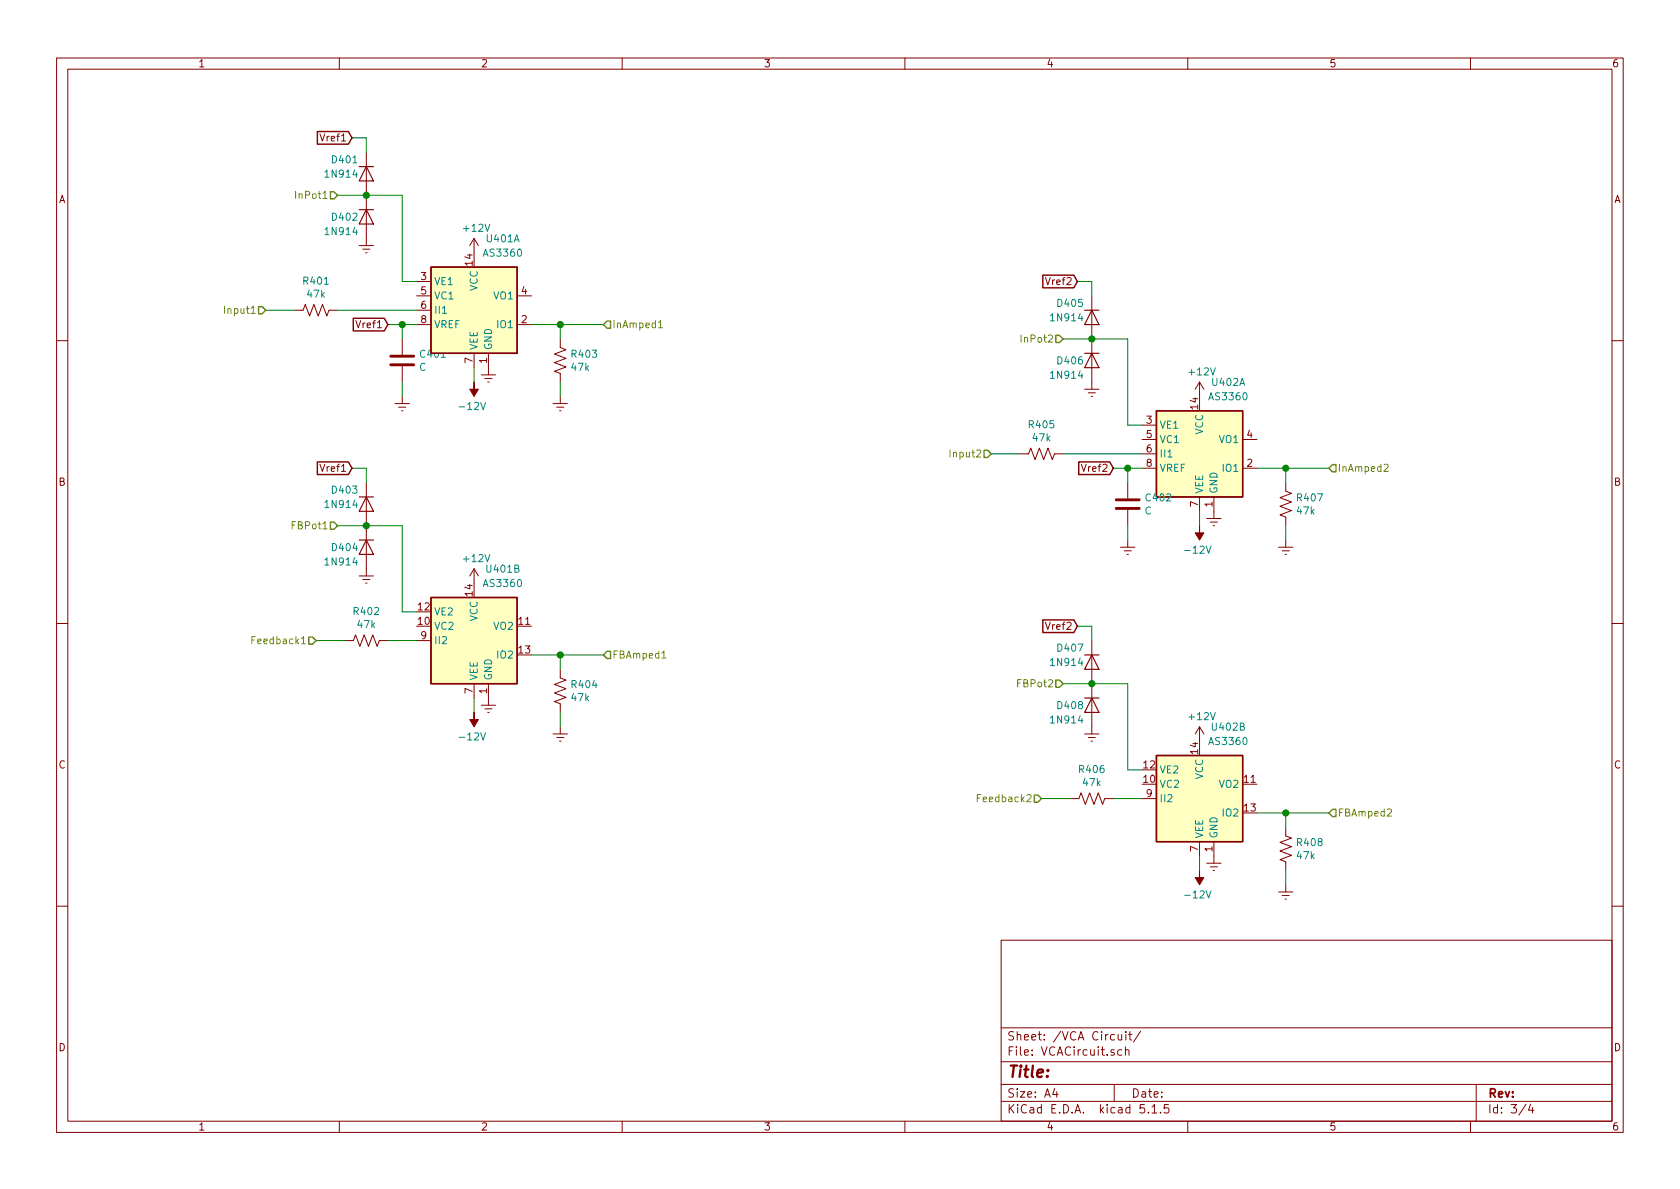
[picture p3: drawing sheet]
EESchema Schematic File Version 4
EELAYER 30 0
EELAYER END
$Descr A4 11693 8268
encoding utf-8
Sheet 3 4
Title ""
Date ""
Rev ""
Comp ""
Comment1 ""
Comment2 ""
Comment3 ""
Comment4 ""
$EndDescr
Text HLabel 2200 4450 0    50   Input ~ 0
Feedback1
Text HLabel 2350 3650 0    50   Input ~ 0
FBPot1
Text HLabel 4200 4550 2    50   Input ~ 0
FBAmped1
$Comp
L Audio:AS3360 U401
U 2 1
P 3300 4450
F 0 "U401" H 3500 4950 50  0000 C CNN
F 1 "AS3360" H 3500 4850 50  0000 C CNN
F 2 "" H 4000 3750 50  0001 C CNN
F 3 "http://www.alfarzpp.lv/eng/sc/AS3360.pdf" H 3950 3800 50  0001 C CNN
	2    3300 4450
	1    0    0    -1  
$EndComp
$Comp
L power:+12V #PWR0406
U 1 1
P 3300 4050
F 0 "#PWR0406" H 3300 3900 50  0001 C CNN
F 1 "+12V" H 3315 4223 50  0000 C CNN
F 2 "" H 3300 4050 50  0001 C CNN
F 3 "" H 3300 4050 50  0001 C CNN
	1    3300 4050
	1    0    0    -1  
$EndComp
$Comp
L power:-12V #PWR0407
U 1 1
P 3300 4950
F 0 "#PWR0407" H 3300 5050 50  0001 C CNN
F 1 "-12V" H 3315 5123 50  0000 C CNN
F 2 "" H 3300 4950 50  0001 C CNN
F 3 "" H 3300 4950 50  0001 C CNN
	1    3300 4950
	-1   0    0    1   
$EndComp
$Comp
L power:Earth #PWR0409
U 1 1
P 3400 4850
F 0 "#PWR0409" H 3400 4600 50  0001 C CNN
F 1 "Earth" H 3400 4700 50  0001 C CNN
F 2 "" H 3400 4850 50  0001 C CNN
F 3 "~" H 3400 4850 50  0001 C CNN
	1    3400 4850
	1    0    0    -1  
$EndComp
Wire Wire Line
	3300 4950 3300 4850
Wire Wire Line
	2200 4450 2400 4450
$Comp
L Device:R_US R404
U 1 1
P 3900 4800
F 0 "R404" H 3968 4846 50  0000 L CNN
F 1 "47k" H 3968 4755 50  0000 L CNN
F 2 "" V 3940 4790 50  0001 C CNN
F 3 "~" H 3900 4800 50  0001 C CNN
	1    3900 4800
	1    0    0    -1  
$EndComp
$Comp
L power:Earth #PWR0411
U 1 1
P 3900 5050
F 0 "#PWR0411" H 3900 4800 50  0001 C CNN
F 1 "Earth" H 3900 4900 50  0001 C CNN
F 2 "" H 3900 5050 50  0001 C CNN
F 3 "~" H 3900 5050 50  0001 C CNN
	1    3900 5050
	1    0    0    -1  
$EndComp
Wire Wire Line
	3900 5050 3900 4950
Wire Wire Line
	3700 4550 3900 4550
Wire Wire Line
	3900 4650 3900 4550
Connection ~ 3900 4550
Wire Wire Line
	3900 4550 4200 4550
$Comp
L Diode:1N914 D403
U 1 1
P 2550 3500
F 0 "D403" V 2450 3250 50  0000 L CNN
F 1 "1N914" V 2550 3200 50  0000 L CNN
F 2 "Diode_THT:D_DO-35_SOD27_P7.62mm_Horizontal" H 2550 3325 50  0001 C CNN
F 3 "http://www.vishay.com/docs/85622/1n914.pdf" H 2550 3500 50  0001 C CNN
	1    2550 3500
	0    1    1    0   
$EndComp
$Comp
L Diode:1N914 D404
U 1 1
P 2550 3800
F 0 "D404" V 2550 3550 50  0000 L CNN
F 1 "1N914" V 2650 3500 50  0000 L CNN
F 2 "Diode_THT:D_DO-35_SOD27_P7.62mm_Horizontal" H 2550 3625 50  0001 C CNN
F 3 "http://www.vishay.com/docs/85622/1n914.pdf" H 2550 3800 50  0001 C CNN
	1    2550 3800
	0    1    1    0   
$EndComp
Text GLabel 2450 3250 0    50   Input ~ 0
Vref1
$Comp
L power:Earth #PWR0402
U 1 1
P 2550 3950
F 0 "#PWR0402" H 2550 3700 50  0001 C CNN
F 1 "Earth" H 2550 3800 50  0001 C CNN
F 2 "" H 2550 3950 50  0001 C CNN
F 3 "~" H 2550 3950 50  0001 C CNN
	1    2550 3950
	1    0    0    -1  
$EndComp
Wire Wire Line
	2800 4250 2900 4250
$Comp
L Device:R_US R402
U 1 1
P 2550 4450
F 0 "R402" V 2345 4450 50  0000 C CNN
F 1 "47k" V 2436 4450 50  0000 C CNN
F 2 "" V 2590 4440 50  0001 C CNN
F 3 "~" H 2550 4450 50  0001 C CNN
	1    2550 4450
	0    1    1    0   
$EndComp
Wire Wire Line
	2700 4450 2900 4450
Wire Wire Line
	2350 3650 2550 3650
Connection ~ 2550 3650
Wire Wire Line
	2550 3650 2800 3650
Wire Wire Line
	2450 3250 2550 3250
Wire Wire Line
	2550 3250 2550 3350
Wire Wire Line
	2800 3650 2800 4250
Text HLabel 6900 3150 0    50   Input ~ 0
Input2
Text HLabel 7250 5550 0    50   Input ~ 0
Feedback2
Text HLabel 7400 2350 0    50   Input ~ 0
InPot2
Text HLabel 7400 4750 0    50   Input ~ 0
FBPot2
Text HLabel 9250 3250 2    50   Input ~ 0
InAmped2
Text HLabel 9250 5650 2    50   Input ~ 0
FBAmped2
$Comp
L Audio:AS3360 U402
U 1 1
P 8350 3150
F 0 "U402" H 8550 3650 50  0000 C CNN
F 1 "AS3360" H 8550 3550 50  0000 C CNN
F 2 "" H 9050 2450 50  0001 C CNN
F 3 "http://www.alfarzpp.lv/eng/sc/AS3360.pdf" H 9000 2500 50  0001 C CNN
	1    8350 3150
	1    0    0    -1  
$EndComp
$Comp
L Audio:AS3360 U402
U 2 1
P 8350 5550
F 0 "U402" H 8550 6050 50  0000 C CNN
F 1 "AS3360" H 8550 5950 50  0000 C CNN
F 2 "" H 9050 4850 50  0001 C CNN
F 3 "http://www.alfarzpp.lv/eng/sc/AS3360.pdf" H 9000 4900 50  0001 C CNN
	2    8350 5550
	1    0    0    -1  
$EndComp
$Comp
L power:+12V #PWR0415
U 1 1
P 8350 2750
F 0 "#PWR0415" H 8350 2600 50  0001 C CNN
F 1 "+12V" H 8365 2923 50  0000 C CNN
F 2 "" H 8350 2750 50  0001 C CNN
F 3 "" H 8350 2750 50  0001 C CNN
	1    8350 2750
	1    0    0    -1  
$EndComp
$Comp
L power:-12V #PWR0416
U 1 1
P 8350 3650
F 0 "#PWR0416" H 8350 3750 50  0001 C CNN
F 1 "-12V" H 8365 3823 50  0000 C CNN
F 2 "" H 8350 3650 50  0001 C CNN
F 3 "" H 8350 3650 50  0001 C CNN
	1    8350 3650
	-1   0    0    1   
$EndComp
$Comp
L power:+12V #PWR0417
U 1 1
P 8350 5150
F 0 "#PWR0417" H 8350 5000 50  0001 C CNN
F 1 "+12V" H 8365 5323 50  0000 C CNN
F 2 "" H 8350 5150 50  0001 C CNN
F 3 "" H 8350 5150 50  0001 C CNN
	1    8350 5150
	1    0    0    -1  
$EndComp
$Comp
L power:-12V #PWR0418
U 1 1
P 8350 6050
F 0 "#PWR0418" H 8350 6150 50  0001 C CNN
F 1 "-12V" H 8365 6223 50  0000 C CNN
F 2 "" H 8350 6050 50  0001 C CNN
F 3 "" H 8350 6050 50  0001 C CNN
	1    8350 6050
	-1   0    0    1   
$EndComp
$Comp
L power:Earth #PWR0420
U 1 1
P 8450 5950
F 0 "#PWR0420" H 8450 5700 50  0001 C CNN
F 1 "Earth" H 8450 5800 50  0001 C CNN
F 2 "" H 8450 5950 50  0001 C CNN
F 3 "~" H 8450 5950 50  0001 C CNN
	1    8450 5950
	1    0    0    -1  
$EndComp
Wire Wire Line
	8350 6050 8350 5950
Wire Wire Line
	8350 3550 8350 3650
$Comp
L power:Earth #PWR0419
U 1 1
P 8450 3550
F 0 "#PWR0419" H 8450 3300 50  0001 C CNN
F 1 "Earth" H 8450 3400 50  0001 C CNN
F 2 "" H 8450 3550 50  0001 C CNN
F 3 "~" H 8450 3550 50  0001 C CNN
	1    8450 3550
	1    0    0    -1  
$EndComp
$Comp
L Device:R_US R405
U 1 1
P 7250 3150
F 0 "R405" V 7045 3150 50  0000 C CNN
F 1 "47k" V 7136 3150 50  0000 C CNN
F 2 "" V 7290 3140 50  0001 C CNN
F 3 "~" H 7250 3150 50  0001 C CNN
	1    7250 3150
	0    1    1    0   
$EndComp
$Comp
L Device:R_US R407
U 1 1
P 8950 3500
F 0 "R407" H 9018 3546 50  0000 L CNN
F 1 "47k" H 9018 3455 50  0000 L CNN
F 2 "" V 8990 3490 50  0001 C CNN
F 3 "~" H 8950 3500 50  0001 C CNN
	1    8950 3500
	1    0    0    -1  
$EndComp
Wire Wire Line
	6900 3150 7100 3150
Wire Wire Line
	7250 5550 7450 5550
$Comp
L Device:R_US R408
U 1 1
P 8950 5900
F 0 "R408" H 9018 5946 50  0000 L CNN
F 1 "47k" H 9018 5855 50  0000 L CNN
F 2 "" V 8990 5890 50  0001 C CNN
F 3 "~" H 8950 5900 50  0001 C CNN
	1    8950 5900
	1    0    0    -1  
$EndComp
$Comp
L power:Earth #PWR0421
U 1 1
P 8950 3750
F 0 "#PWR0421" H 8950 3500 50  0001 C CNN
F 1 "Earth" H 8950 3600 50  0001 C CNN
F 2 "" H 8950 3750 50  0001 C CNN
F 3 "~" H 8950 3750 50  0001 C CNN
	1    8950 3750
	1    0    0    -1  
$EndComp
Wire Wire Line
	8950 3750 8950 3650
Wire Wire Line
	8750 3250 8950 3250
Wire Wire Line
	8950 3350 8950 3250
Connection ~ 8950 3250
Wire Wire Line
	8950 3250 9250 3250
$Comp
L power:Earth #PWR0422
U 1 1
P 8950 6150
F 0 "#PWR0422" H 8950 5900 50  0001 C CNN
F 1 "Earth" H 8950 6000 50  0001 C CNN
F 2 "" H 8950 6150 50  0001 C CNN
F 3 "~" H 8950 6150 50  0001 C CNN
	1    8950 6150
	1    0    0    -1  
$EndComp
Wire Wire Line
	8950 6150 8950 6050
Wire Wire Line
	8750 5650 8950 5650
Wire Wire Line
	8950 5750 8950 5650
Connection ~ 8950 5650
Wire Wire Line
	8950 5650 9250 5650
$Comp
L Diode:1N914 D407
U 1 1
P 7600 4600
F 0 "D407" V 7500 4350 50  0000 L CNN
F 1 "1N914" V 7600 4300 50  0000 L CNN
F 2 "Diode_THT:D_DO-35_SOD27_P7.62mm_Horizontal" H 7600 4425 50  0001 C CNN
F 3 "http://www.vishay.com/docs/85622/1n914.pdf" H 7600 4600 50  0001 C CNN
	1    7600 4600
	0    1    1    0   
$EndComp
$Comp
L Diode:1N914 D408
U 1 1
P 7600 4900
F 0 "D408" V 7600 4650 50  0000 L CNN
F 1 "1N914" V 7700 4600 50  0000 L CNN
F 2 "Diode_THT:D_DO-35_SOD27_P7.62mm_Horizontal" H 7600 4725 50  0001 C CNN
F 3 "http://www.vishay.com/docs/85622/1n914.pdf" H 7600 4900 50  0001 C CNN
	1    7600 4900
	0    1    1    0   
$EndComp
Text GLabel 7750 3250 0    50   Input ~ 0
Vref2
$Comp
L Device:C C402
U 1 1
P 7850 3500
F 0 "C402" H 7965 3546 50  0000 L CNN
F 1 "C" H 7965 3455 50  0000 L CNN
F 2 "" H 7888 3350 50  0001 C CNN
F 3 "~" H 7850 3500 50  0001 C CNN
	1    7850 3500
	1    0    0    -1  
$EndComp
$Comp
L power:Earth #PWR0414
U 1 1
P 7850 3750
F 0 "#PWR0414" H 7850 3500 50  0001 C CNN
F 1 "Earth" H 7850 3600 50  0001 C CNN
F 2 "" H 7850 3750 50  0001 C CNN
F 3 "~" H 7850 3750 50  0001 C CNN
	1    7850 3750
	1    0    0    -1  
$EndComp
Wire Wire Line
	7850 3750 7850 3650
Wire Wire Line
	7850 3350 7850 3250
Wire Wire Line
	7850 3250 7950 3250
Wire Wire Line
	7850 3250 7750 3250
Connection ~ 7850 3250
Text GLabel 7500 4350 0    50   Input ~ 0
Vref2
$Comp
L power:Earth #PWR0413
U 1 1
P 7600 5050
F 0 "#PWR0413" H 7600 4800 50  0001 C CNN
F 1 "Earth" H 7600 4900 50  0001 C CNN
F 2 "" H 7600 5050 50  0001 C CNN
F 3 "~" H 7600 5050 50  0001 C CNN
	1    7600 5050
	1    0    0    -1  
$EndComp
Wire Wire Line
	7850 5350 7950 5350
$Comp
L Device:R_US R406
U 1 1
P 7600 5550
F 0 "R406" V 7395 5550 50  0000 C CNN
F 1 "47k" V 7486 5550 50  0000 C CNN
F 2 "" V 7640 5540 50  0001 C CNN
F 3 "~" H 7600 5550 50  0001 C CNN
	1    7600 5550
	0    1    1    0   
$EndComp
Wire Wire Line
	7750 5550 7950 5550
Wire Wire Line
	7400 4750 7600 4750
Connection ~ 7600 4750
Wire Wire Line
	7600 4750 7850 4750
Wire Wire Line
	7500 4350 7600 4350
Wire Wire Line
	7600 4350 7600 4450
Wire Wire Line
	7850 4750 7850 5350
Wire Wire Line
	7400 3150 7950 3150
$Comp
L Diode:1N914 D405
U 1 1
P 7600 2200
F 0 "D405" V 7500 1950 50  0000 L CNN
F 1 "1N914" V 7600 1900 50  0000 L CNN
F 2 "Diode_THT:D_DO-35_SOD27_P7.62mm_Horizontal" H 7600 2025 50  0001 C CNN
F 3 "http://www.vishay.com/docs/85622/1n914.pdf" H 7600 2200 50  0001 C CNN
	1    7600 2200
	0    1    1    0   
$EndComp
$Comp
L Diode:1N914 D406
U 1 1
P 7600 2500
F 0 "D406" V 7600 2250 50  0000 L CNN
F 1 "1N914" V 7700 2200 50  0000 L CNN
F 2 "Diode_THT:D_DO-35_SOD27_P7.62mm_Horizontal" H 7600 2325 50  0001 C CNN
F 3 "http://www.vishay.com/docs/85622/1n914.pdf" H 7600 2500 50  0001 C CNN
	1    7600 2500
	0    1    1    0   
$EndComp
Text GLabel 7500 1950 0    50   Input ~ 0
Vref2
$Comp
L power:Earth #PWR0412
U 1 1
P 7600 2650
F 0 "#PWR0412" H 7600 2400 50  0001 C CNN
F 1 "Earth" H 7600 2500 50  0001 C CNN
F 2 "" H 7600 2650 50  0001 C CNN
F 3 "~" H 7600 2650 50  0001 C CNN
	1    7600 2650
	1    0    0    -1  
$EndComp
Wire Wire Line
	7850 2950 7950 2950
Wire Wire Line
	7400 2350 7600 2350
Connection ~ 7600 2350
Wire Wire Line
	7600 2350 7850 2350
Wire Wire Line
	7500 1950 7600 1950
Wire Wire Line
	7600 1950 7600 2050
Wire Wire Line
	7850 2350 7850 2950
Wire Wire Line
	2800 1350 2800 1950
Wire Wire Line
	2550 950  2550 1050
Wire Wire Line
	2450 950  2550 950 
Wire Wire Line
	2550 1350 2800 1350
Connection ~ 2550 1350
Wire Wire Line
	2350 1350 2550 1350
Wire Wire Line
	2800 1950 2900 1950
$Comp
L power:Earth #PWR0401
U 1 1
P 2550 1650
F 0 "#PWR0401" H 2550 1400 50  0001 C CNN
F 1 "Earth" H 2550 1500 50  0001 C CNN
F 2 "" H 2550 1650 50  0001 C CNN
F 3 "~" H 2550 1650 50  0001 C CNN
	1    2550 1650
	1    0    0    -1  
$EndComp
Text GLabel 2450 950  0    50   Input ~ 0
Vref1
$Comp
L Diode:1N914 D402
U 1 1
P 2550 1500
F 0 "D402" V 2550 1250 50  0000 L CNN
F 1 "1N914" V 2650 1200 50  0000 L CNN
F 2 "Diode_THT:D_DO-35_SOD27_P7.62mm_Horizontal" H 2550 1325 50  0001 C CNN
F 3 "http://www.vishay.com/docs/85622/1n914.pdf" H 2550 1500 50  0001 C CNN
	1    2550 1500
	0    1    1    0   
$EndComp
$Comp
L Diode:1N914 D401
U 1 1
P 2550 1200
F 0 "D401" V 2450 950 50  0000 L CNN
F 1 "1N914" V 2550 900 50  0000 L CNN
F 2 "Diode_THT:D_DO-35_SOD27_P7.62mm_Horizontal" H 2550 1025 50  0001 C CNN
F 3 "http://www.vishay.com/docs/85622/1n914.pdf" H 2550 1200 50  0001 C CNN
	1    2550 1200
	0    1    1    0   
$EndComp
Wire Wire Line
	2350 2150 2900 2150
Connection ~ 2800 2250
Wire Wire Line
	2800 2250 2700 2250
Wire Wire Line
	2800 2250 2900 2250
Wire Wire Line
	2800 2350 2800 2250
Wire Wire Line
	2800 2750 2800 2650
$Comp
L power:Earth #PWR0403
U 1 1
P 2800 2750
F 0 "#PWR0403" H 2800 2500 50  0001 C CNN
F 1 "Earth" H 2800 2600 50  0001 C CNN
F 2 "" H 2800 2750 50  0001 C CNN
F 3 "~" H 2800 2750 50  0001 C CNN
	1    2800 2750
	1    0    0    -1  
$EndComp
$Comp
L Device:C C401
U 1 1
P 2800 2500
F 0 "C401" H 2915 2546 50  0000 L CNN
F 1 "C" H 2915 2455 50  0000 L CNN
F 2 "" H 2838 2350 50  0001 C CNN
F 3 "~" H 2800 2500 50  0001 C CNN
	1    2800 2500
	1    0    0    -1  
$EndComp
Text GLabel 2700 2250 0    50   Input ~ 0
Vref1
Wire Wire Line
	3900 2250 4200 2250
Connection ~ 3900 2250
Wire Wire Line
	3900 2350 3900 2250
Wire Wire Line
	3700 2250 3900 2250
Wire Wire Line
	3900 2750 3900 2650
$Comp
L power:Earth #PWR0410
U 1 1
P 3900 2750
F 0 "#PWR0410" H 3900 2500 50  0001 C CNN
F 1 "Earth" H 3900 2600 50  0001 C CNN
F 2 "" H 3900 2750 50  0001 C CNN
F 3 "~" H 3900 2750 50  0001 C CNN
	1    3900 2750
	1    0    0    -1  
$EndComp
Wire Wire Line
	1850 2150 2050 2150
$Comp
L Device:R_US R403
U 1 1
P 3900 2500
F 0 "R403" H 3968 2546 50  0000 L CNN
F 1 "47k" H 3968 2455 50  0000 L CNN
F 2 "" V 3940 2490 50  0001 C CNN
F 3 "~" H 3900 2500 50  0001 C CNN
	1    3900 2500
	1    0    0    -1  
$EndComp
$Comp
L Device:R_US R401
U 1 1
P 2200 2150
F 0 "R401" V 1995 2150 50  0000 C CNN
F 1 "47k" V 2086 2150 50  0000 C CNN
F 2 "" V 2240 2140 50  0001 C CNN
F 3 "~" H 2200 2150 50  0001 C CNN
	1    2200 2150
	0    1    1    0   
$EndComp
$Comp
L power:Earth #PWR0408
U 1 1
P 3400 2550
F 0 "#PWR0408" H 3400 2300 50  0001 C CNN
F 1 "Earth" H 3400 2400 50  0001 C CNN
F 2 "" H 3400 2550 50  0001 C CNN
F 3 "~" H 3400 2550 50  0001 C CNN
	1    3400 2550
	1    0    0    -1  
$EndComp
Wire Wire Line
	3300 2550 3300 2650
$Comp
L power:-12V #PWR0405
U 1 1
P 3300 2650
F 0 "#PWR0405" H 3300 2750 50  0001 C CNN
F 1 "-12V" H 3315 2823 50  0000 C CNN
F 2 "" H 3300 2650 50  0001 C CNN
F 3 "" H 3300 2650 50  0001 C CNN
	1    3300 2650
	-1   0    0    1   
$EndComp
$Comp
L power:+12V #PWR0404
U 1 1
P 3300 1750
F 0 "#PWR0404" H 3300 1600 50  0001 C CNN
F 1 "+12V" H 3315 1923 50  0000 C CNN
F 2 "" H 3300 1750 50  0001 C CNN
F 3 "" H 3300 1750 50  0001 C CNN
	1    3300 1750
	1    0    0    -1  
$EndComp
$Comp
L Audio:AS3360 U401
U 1 1
P 3300 2150
F 0 "U401" H 3500 2650 50  0000 C CNN
F 1 "AS3360" H 3500 2550 50  0000 C CNN
F 2 "" H 4000 1450 50  0001 C CNN
F 3 "http://www.alfarzpp.lv/eng/sc/AS3360.pdf" H 3950 1500 50  0001 C CNN
	1    3300 2150
	1    0    0    -1  
$EndComp
Text HLabel 4200 2250 2    50   Input ~ 0
InAmped1
Text HLabel 2350 1350 0    50   Input ~ 0
InPot1
Text HLabel 1850 2150 0    50   Input ~ 0
Input1
$EndSCHEMATC
